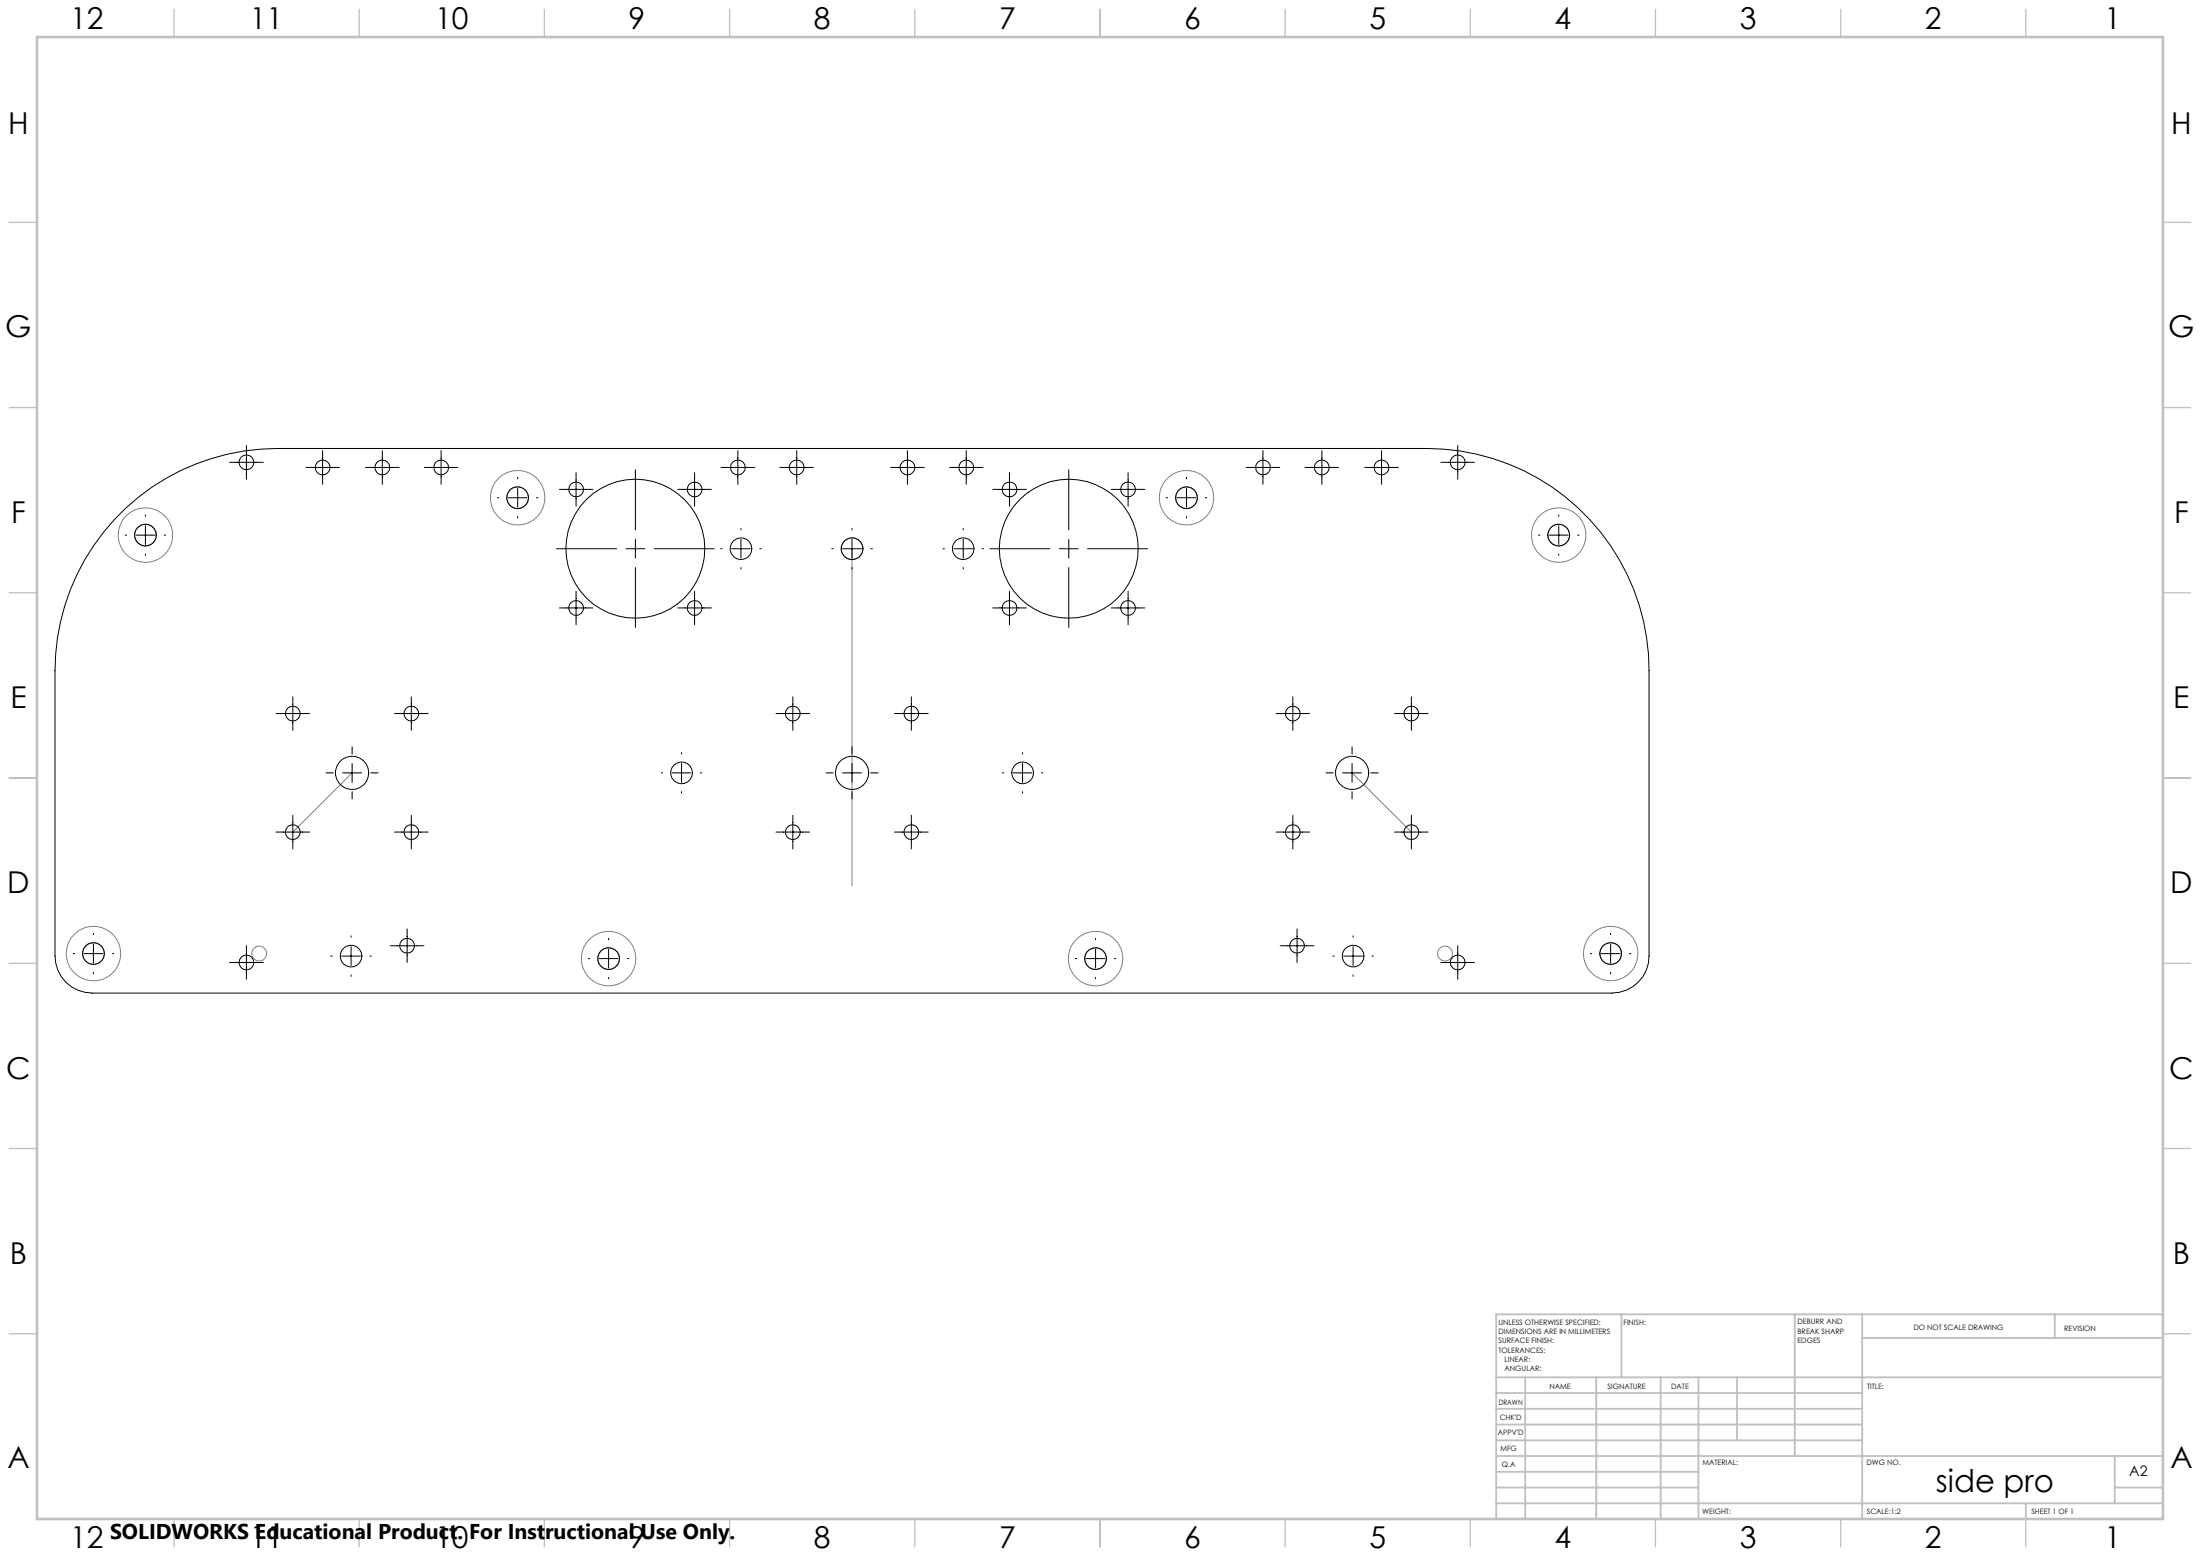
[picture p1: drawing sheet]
<svg xmlns="http://www.w3.org/2000/svg" width="594mm" height="420mm" viewBox="0 0 594 420" stroke-linecap="round" stroke-linejoin="round" font-family="sans-serif">
<g fill="none" stroke="#808080" stroke-width=".27">
<path d="M230 148.1v91M95.1 208.6l-16 16M365.1 208.6l16 16"/>
<circle cx="139.8" cy="134.4" r="2.93"/>
<circle cx="139.8" cy="134.3" r="7.3"/>
<circle cx="320.4" cy="134.3" r="7.3"/>
<circle cx="320.4" cy="134.3" r="2.94"/>
<circle cx="39.3" cy="144.4" r="7.3"/>
<circle cx="39.3" cy="144.4" r="2.95"/>
<circle cx="230" cy="148.1" r="2.94"/>
<circle cx="420.8" cy="144.4" r="7.3"/>
<circle cx="420.8" cy="144.4" r="2.93"/>
<circle cx="25.2" cy="257.4" r="7.3"/>
<circle cx="25.2" cy="257.4" r="2.93"/>
<circle cx="70" cy="257.4" r="2"/>
<circle cx="164.3" cy="258.8" r="2.92"/>
<circle cx="164.3" cy="258.8" r="7.3"/>
<circle cx="295.8" cy="258.8" r="2.93"/>
<circle cx="295.8" cy="258.8" r="7.3"/>
<circle cx="390.1" cy="257.4" r="2"/>
<circle cx="434.9" cy="257.4" r="7.3"/>
<circle cx="434.9" cy="257.4" r="2.93"/>
</g>
<g fill="none" stroke="#c0c0c0" stroke-width=".35">
<path d="M47 2.5v7.5M97 2.5v7.5M147 2.5v7.5M197 2.5v7.5M247 2.5v7.5M297 2.5v7.5M347 2.5v7.5M397 2.5v7.5M447 2.5v7.5M497 2.5v7.5M547 2.5v7.5M2.5 60h7.5"/>
<path d="M584 60h7.5M2.5 110h7.5M584 110h7.5M2.5 160h7.5M584 160h7.5M2.5 210h7.5M584 210h7.5M2.5 260h7.5M584 260h7.5M2.5 310h7.5M584 310h7.5M2.5 360h7.5"/>
<path d="M584 360h7.5M47 410v7.5M97 410v7.5M147 410v7.5M197 410v7.5M247 410v7.5M297 410v7.5M347 410v7.5M397 410v7.5M447 410v7.5M497 410v7.5M547 410v7.5"/>
</g>
<g fill="none" stroke="#c0c0c0" stroke-width=".5">
<path d="M437.8 354.8v17M484.6 354.8v38.2M502.8 354.8v55.2M554.8 354.8v6.4M584 354.8h-180v55.2M404 371.8h180M404 376h98.8M411.8 371.8v38.2M431 371.8v38.2M448.4 371.8v38.2M458.6 371.8v38.2M469 371.8v17"/>
<path d="M502.8 361.2h81.2M404 388.8h98.8M404 384.5h98.8M404 380.3h98.8M404 397.3h54.6M404 393h180M571 393v12.8M404 405.8h180M404 401.5h54.6M547 405.8v4.2M571 401.5h13"/>
</g>
<path d="M10 10h574v400h-574z" fill="none" stroke="#c0c0c0" stroke-width=".7"/>
<g fill="none" stroke="#000" stroke-width=".27">
<path d="M34 137.1a60.3 60.3 0 0 1 40.9-16h310.4a60 60 0 0 1 59.9 60v76.9a10 10 0 0 1-9.9 10.1h-410.4a10 10 0 0 1-10-10.1v-76.9a60.1 60.1 0 0 1 19.1-44zM39.3 139v.4M62 124.8h9.1M66.5 120.2v9.1M82.6 126.2h9.1M87.1 121.6v9.1M98.7 126.2h9.1M103.2 121.6v9.1M114.6 126.2h9M119.1 121.6v9.1M134.3 134.4h.4M137.2 134.4h5.1"/>
<path d="M139.8 128.9v.4M139.8 131.8v5.1M139.8 139.4v.4M144.9 134.4h.3M151 132.1h9.1M155.5 127.6v9M171.6 126.8v16.2M183 132.1h9.1M187.5 127.6v9M194.7 126.2h9.1M199.2 121.6v9.1M210.6 126.2h9"/>
<path d="M215.1 121.6v9.1M240.5 126.2h9.1M245 121.6v9.1M256.4 126.2h9M260.9 121.6v9.1M268 132.1h9.1M272.6 127.6v9M288.6 126.8v16.2M300 132.1h9.1M304.6 127.6v9M314.9 134.4h.4M317.8 134.4h5.1"/>
<path d="M320.4 128.9v.4M320.4 131.8v5.1M320.4 139.4v.4M325.4 134.4h.4M336.5 126.2h9M341 121.6v9.1M352.4 126.2h9M356.9 121.6v9.1M368.5 126.2h9M373 121.6v9.1M389 124.8h9.1M393.6 120.2v9.1"/>
<path d="M420.9 139v.4M33.8 144.4h.4M36.7 144.4h5.1M39.3 141.9v5.1M39.3 149.5v.4M44.3 144.4h.4M150.2 148.1h16.3M155.5 159.6v9M169 148.1h5.1M171.6 145.6v5.1M171.6 153.2v16.2M176.6 148.1h16.2"/>
<path d="M187.5 159.6v9M194.6 148.1h.4M197.5 148.1h5.1M200.1 142.6v.4M200.1 145.6v5.1M200.1 153.2v.4M205.1 148.1h.4M224.6 148.1h.4M227.5 148.1h5.1M230 142.6v.4M230 145.6v5.1M230 153.2v.4"/>
<path d="M235.1 148.1h.4M254.6 148.1h.4M257.5 148.1h5.1M260.1 142.6v.4M260.1 145.6v5.1M260.1 153.2v.4M265.1 148.1h.4M267.3 148.1h16.2M272.6 159.6v9M286 148.1h5.1M288.6 145.6v5.1M288.6 153.2v16.2"/>
<path d="M293.7 148.1h16.1M304.6 159.6v9M415.4 144.4h.4M418.3 144.4h5.1M420.9 141.9v5.1M420.9 149.5v.4M425.9 144.4h.4M151 164.1h9.1M183 164.1h9.1M268 164.1h9.1M300 164.1h9.1M74.5 192.6h9.1"/>
<path d="M79.1 188.1v9M106.5 192.6h9.1M111.1 188.1v9M209.5 192.6h9.1M214.1 188.1v9M241.5 192.6h9.1M246.1 188.1v9M344.5 192.6h9.1M349.1 188.1v9M376.5 192.6h9.1M381.1 188.1v9M88 208.6h2"/>
<path d="M92.5 208.6h5.1M95.1 201.6v1.9M95.1 206.1v5.1M95.1 213.7v1.9M100.2 208.6h1.9M178.5 208.6h.4M181.5 208.6h5M184 203.1v.4M184 206.1v5.1M184 213.7v.4M189.1 208.6h.4M223 208.6h2"/>
<path d="M227.5 208.6h5.1M230 201.6v1.9M230 206.1v5.1M230 213.7v1.9M235.1 208.6h2M270.6 208.6h.4M273.5 208.6h5.1M276.1 203.1v.4M276.1 206.1v5.1M276.1 213.7v.4M281.2 208.6h.4M358 208.6h2"/>
<path d="M362.5 208.6h5.1M365.1 201.6v1.9M365.1 206.1v5.1M365.1 213.7v1.9M370.1 208.6h2M74.5 224.6h9.1M79.1 220.1v9M106.5 224.6h9.1M111.1 220.1v9M209.5 224.6h9.1M214.1 220.1v9M241.5 224.6h9.1"/>
<path d="M246.1 220.1v9M344.5 224.6h9.1M349.1 220.1v9M376.5 224.6h9.1M381.1 220.1v9M19.8 257.4h.3M22.7 257.4h5.1M25.2 251.9v.4M25.2 254.9v5M30.3 257.4h.4M62 259.8h9.1M66.5 255.3v9"/>
<path d="M89.3 258.1h.4M92.3 258.1h5M94.8 252.6v.4M94.8 255.5v5.1M99.9 258.1h.4M105.4 255.3h9.1M109.9 250.7v9.1M158.9 258.7h.3M161.8 258.7h5.1M164.3 253.3v.4M164.3 256.2v5.1M169.4 258.7h.4"/>
<path d="M290.3 258.7h.4M293.3 258.7h5M295.8 253.3v.4M295.8 256.2v5.1M300.9 258.7h.4M345.7 255.3h9.1M350.2 250.7v9.1M359.9 258.1h.4M362.8 258.1h5.1M365.3 252.6v.4M365.3 255.5v5.1M370.4 258.1h.4"/>
<path d="M389 259.8h9.1M393.6 255.3v9M429.4 257.4h.4M432.3 257.4h5.1M434.9 251.9v.4M434.9 254.9v5M439.9 257.4h.5M25.2 262.5v.4M94.8 263.2v.3M164.3 263.8v.4M295.8 263.8v.4M365.3 263.2v.3"/>
<path d="M434.9 262.5v.4"/>
<circle cx="66.5" cy="124.8" r="2"/>
<circle cx="87.1" cy="126.2" r="2"/>
<circle cx="103.2" cy="126.2" r="2"/>
<circle cx="119.1" cy="126.2" r="2"/>
<circle cx="139.8" cy="134.3" r="2.95"/>
<circle cx="155.6" cy="132.1" r="2"/>
<circle cx="187.6" cy="132.1" r="2"/>
<circle cx="199.2" cy="126.2" r="2"/>
<circle cx="215.1" cy="126.2" r="2"/>
<circle cx="245" cy="126.2" r="1.99"/>
<circle cx="260.9" cy="126.2" r="1.99"/>
<circle cx="272.6" cy="132.1" r="2"/>
<circle cx="304.6" cy="132.1" r="2"/>
<circle cx="320.4" cy="134.3" r="2.93"/>
<circle cx="341" cy="126.2" r="2"/>
<circle cx="356.9" cy="126.2" r="2"/>
<circle cx="373" cy="126.2" r="2"/>
<circle cx="393.6" cy="124.8" r="1.99"/>
<circle cx="39.3" cy="144.4" r="2.92"/>
<circle cx="171.5" cy="148.1" r="18.7"/>
<circle cx="200.1" cy="148.1" r="2.92"/>
<circle cx="230.1" cy="148.1" r="2.94"/>
<circle cx="260.1" cy="148.1" r="2.94"/>
<circle cx="288.6" cy="148.1" r="18.8"/>
<circle cx="420.8" cy="144.4" r="2.94"/>
<circle cx="155.6" cy="164.1" r="2"/>
<circle cx="187.6" cy="164.1" r="2"/>
<circle cx="272.6" cy="164.1" r="2"/>
<circle cx="304.6" cy="164.1" r="2"/>
<circle cx="79.1" cy="192.6" r="2"/>
<circle cx="111.1" cy="192.6" r="2"/>
<circle cx="214.1" cy="192.6" r="2"/>
<circle cx="246.1" cy="192.6" r="2"/>
<circle cx="349.1" cy="192.6" r="2"/>
<circle cx="381.1" cy="192.6" r="2"/>
<circle cx="95.1" cy="208.6" r="4.5"/>
<circle cx="184" cy="208.6" r="2.94"/>
<circle cx="230.1" cy="208.6" r="4.5"/>
<circle cx="276.1" cy="208.6" r="2.94"/>
<circle cx="365.1" cy="208.6" r="4.5"/>
<circle cx="79.1" cy="224.6" r="2.01"/>
<circle cx="111.1" cy="224.6" r="2.01"/>
<circle cx="214.1" cy="224.6" r="2.01"/>
<circle cx="246.1" cy="224.6" r="2.01"/>
<circle cx="349.1" cy="224.6" r="2.01"/>
<circle cx="381.1" cy="224.6" r="2.01"/>
<circle cx="25.2" cy="257.4" r="2.95"/>
<circle cx="66.5" cy="259.8" r="2.01"/>
<circle cx="94.8" cy="258.1" r="2.94"/>
<circle cx="109.9" cy="255.3" r="2.01"/>
<circle cx="164.3" cy="258.7" r="2.93"/>
<circle cx="295.8" cy="258.7" r="2.92"/>
<circle cx="350.2" cy="255.3" r="2.01"/>
<circle cx="365.3" cy="258.1" r="2.92"/>
<circle cx="393.6" cy="259.8" r="2"/>
<circle cx="434.9" cy="257.4" r="2.95"/>
</g>
<text font-size="8.5" x="522.7" y="402.7">side pro</text>
<g font-size="8.1">
<text x="19" y="8">12</text>
<text x="67.5" y="8">11</text>
<text x="117.5" y="8">10</text>
<text x="169.7" y="8">9</text>
<text x="219.7" y="8">8</text>
<text x="269.7" y="8">7</text>
<text x="319.7" y="8">6</text>
<text x="369.7" y="8">5</text>
<text x="419.7" y="8">4</text>
<text x="469.7" y="8">3</text>
<text x="519.7" y="8">2</text>
<text x="568.2" y="8">1</text>
<text x="2.2" y="36.1">H</text>
<text x="586.2" y="36.1">H</text>
<text x="1.4" y="91.1">G</text>
<text x="585.4" y="91.1">G</text>
<text x="3" y="141.1">F</text>
<text x="587" y="141.1">F</text>
<text x="2.8" y="191.1">E</text>
<text x="586.8" y="191.1">E</text>
<text x="2" y="241.1">D</text>
<text x="586" y="241.1">D</text>
<text x="1.7" y="291.1">C</text>
<text x="585.7" y="291.1">C</text>
<text x="2.7" y="341.1">B</text>
<text x="586.7" y="341.1">B</text>
<text x="2" y="396.1">A</text>
<text x="586" y="396.1">A</text>
<text x="19" y="418">12</text>
<text x="67.5" y="418">11</text>
<text x="117.5" y="418">10</text>
<text x="169.7" y="418">9</text>
<text x="219.7" y="418">8</text>
<text x="269.7" y="418">7</text>
<text x="319.7" y="418">6</text>
<text x="369.7" y="418">5</text>
<text x="419.7" y="418">4</text>
<text x="469.7" y="418">3</text>
<text x="519.7" y="418">2</text>
<text x="568.2" y="418">1</text>
</g>
<text font-size="5.8" x="29.7" y="415.3">SOLIDWORKS Educational Product. For Instructional Use Only.</text>
<text font-size="3.9" x="574.9" y="398.5">A2</text>
<g font-size="2">
<text x="404.6" y="357.6">UNLESS OTHERWISE SPECIFIED:</text>
<text x="438.4" y="357.6">FINISH:</text>
<text x="485.3" y="357.5">DEBURR AND</text>
<text x="485.3" y="360">BREAK SHARP</text>
<text x="516.6" y="359">DO NOT SCALE DRAWING</text>
<text x="557.3" y="359.2">REVISION</text>
<text x="404.6" y="360.1">DIMENSIONS ARE IN MILLIMETERS</text>
<text x="404.6" y="362.6">SURFACE FINISH:</text>
<text x="404.6" y="365.1">TOLERANCES:</text>
<text x="485.3" y="362.5">EDGES</text>
<text x="406.2" y="367.6">LINEAR:</text>
<text x="406.2" y="370.1">ANGULAR:</text>
<text x="418.3" y="375">NAME</text>
<text x="434" y="374.9">SIGNATURE</text>
<text x="451.2" y="374.9">DATE</text>
<text x="504.1" y="374.9">TITLE:</text>
<text x="404.6" y="379.1">DRAWN</text>
<text x="404.9" y="383.3">CHK'D</text>
<text x="404.4" y="387.4">APPV'D</text>
<text x="405.1" y="391.8">MFG</text>
<text x="405.5" y="396">Q.A</text>
<text x="459.6" y="395.5">MATERIAL:</text>
<text x="504" y="395.5">DWG NO.</text>
<text x="459.6" y="408.5">WEIGHT:</text>
<text x="504.1" y="408.6">SCALE:1:2</text>
<text x="548.5" y="408.6">SHEET 1 OF 1</text>
</g>
</svg>
